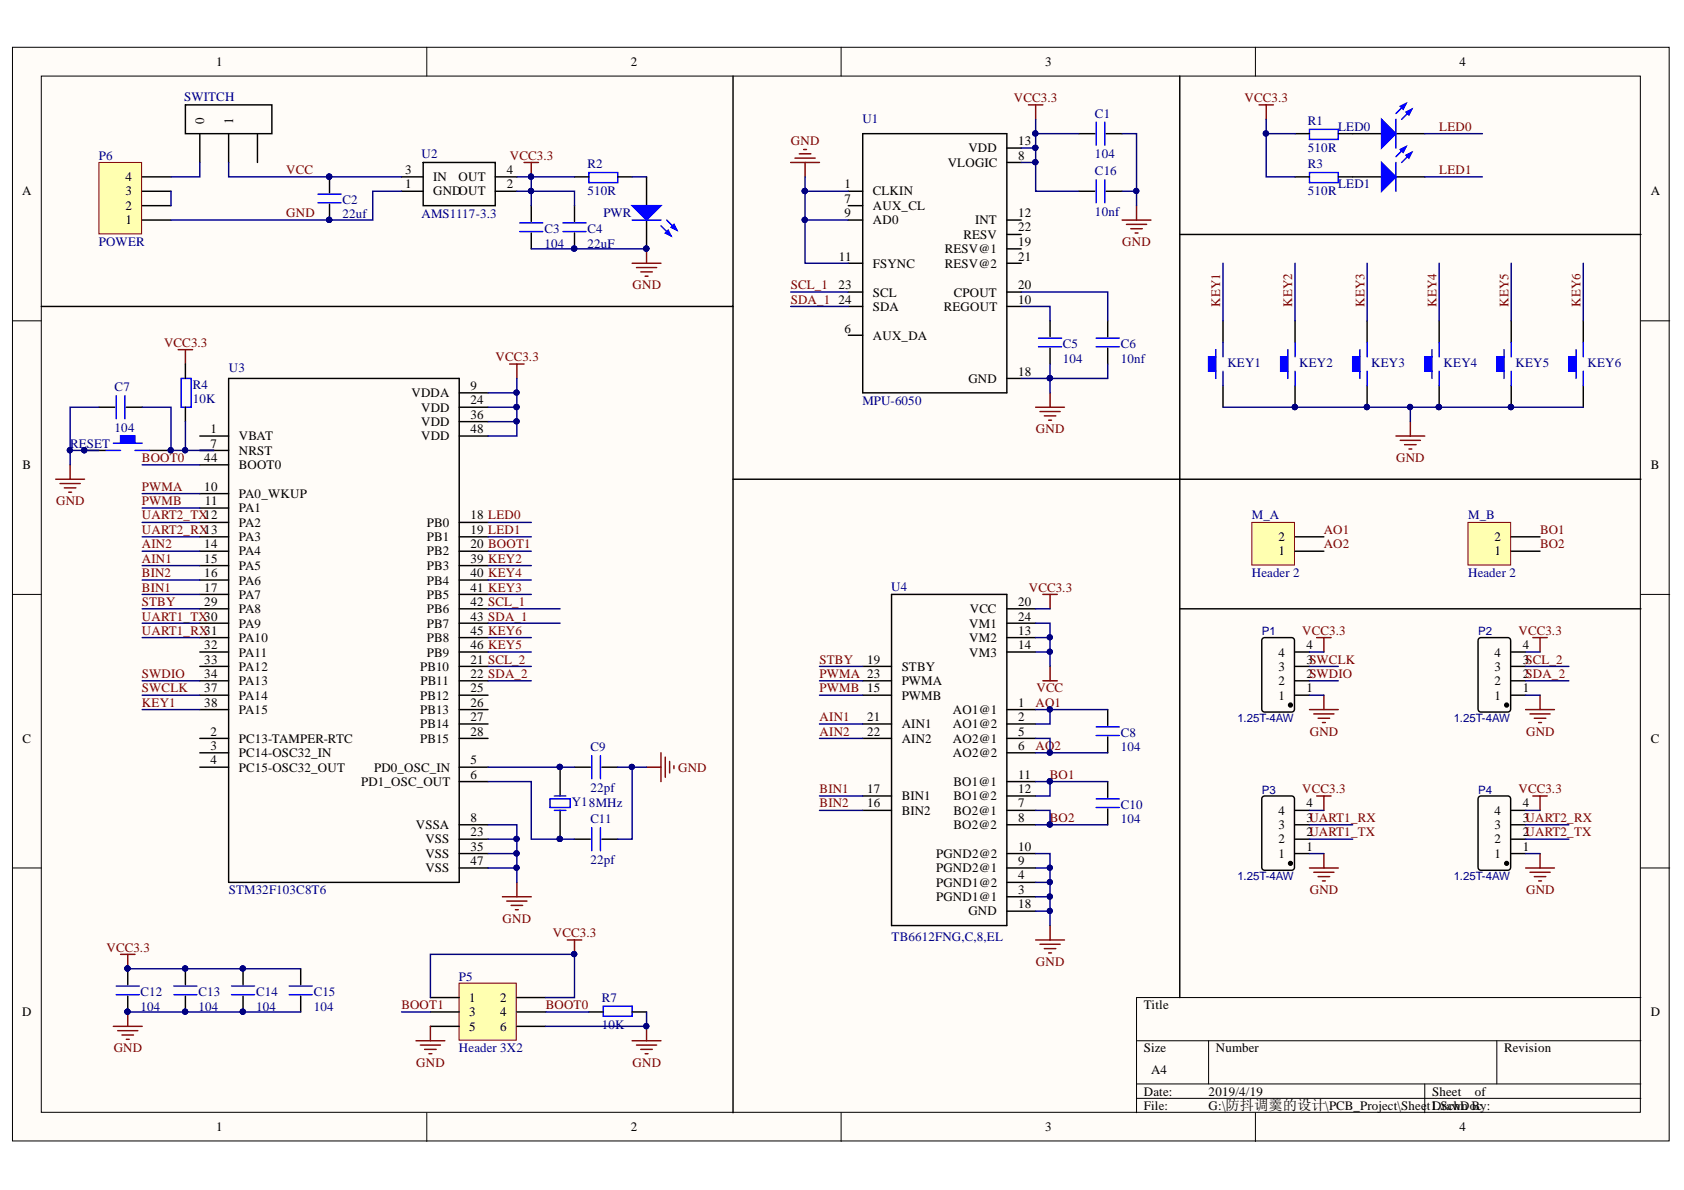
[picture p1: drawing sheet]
# Altium project PCB_Project.PrjPcb
1 sheet, 45 parts. Net scope: global (net labels, ports and power ports of the same name join across sheets).
Board file: PCB1.PcbDoc

## Sheet Sheet1.SchDoc
size A4

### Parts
1  LED0  [*0805]
2  LED1  [*0805]
C1  104  [*0805]
C2  22uf  [*0805]
C3  104  [*0805]
C4  22uF  [*0805]
C5  104  [*0805]
C6  10nf  [*0805]
C7  104  [*0805]
C8  104  [*0805]
C9  22pf  [*0805]
C10  104  [*0805]
C11  22pf  [*0805]
C12  104  [*0805]
C13  104  [*0805]
C14  104  [*0805]
C15  104  [*0805]
C16  10nf  [*0805]
KEY1  KEY  [*KEY]  (value not drawn)
KEY2  KEY  [*KEY]  (value not drawn)
KEY3  KEY  [*KEY]  (value not drawn)
KEY4  KEY  [*KEY]  (value not drawn)
KEY5  KEY  [*KEY]  (value not drawn)
KEY6  KEY  [*KEY]  (value not drawn)
LED  PWR  [*0805]
M_A  Header 2  [HDR1X2]
M_B  Header 2  [HDR1X2]
P1  1.25T-4AW  [*1.25T-4AW]
P2  1.25T-4AW  [*1.25T-4AW]
P3  1.25T-4AW  [*1.25T-4AW]
P4  1.25T-4AW  [*1.25T-4AW]
P5  Header 3X2  [HDR2X3]
P6  POWER  [HDR1X4]
R1  510R  [*0805]
R2  510R  [*0805]
R3  510R  [*0805]
R4  10K  [*0805]
R7  10K  [*0805]
RESET  KEY  [*KEY]  (value not drawn)
SWITCH  SWITCH  [*SWITCH]  (value not drawn)
U1  MPU-6050  [*QFN50P400X400X95-24N]
U2  AMS1117-3.3  [*AMS1117]
U3  STM32F103C8T6  [*QFP50P900X900X160-48N]
U4  TB6612FNG,C,8,EL  [*SOP65P760X160-24N]
Y1  8MHz  [*XTAL]

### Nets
GND: C1.1 C2.1 C3.1 C4.1 C5.1 C6.1 C7.1 C9.2 C11.2 C12.1 C13.1 C14.1 C15.1 C16.1 KEY1.1 KEY2.1 KEY3.1 KEY4.1 KEY5.1 KEY6.1 LED.2(K) P1.1 P2.1 P3.1 P4.1 P5.5 P5.6 P6.1 R7.1 RESET.1 U1.1(CLKIN) U1.9(AD0) U1.11(FSYNC) U1.18(GND) U2.1(GND) U3.8(VSSA) U3.23(VSS) U3.35(VSS) U3.47(VSS) U4.3(PGND1@1) U4.4(PGND1@2) U4.9(PGND2@1) U4.10(PGND2@2) U4.18(GND)
VCC: C2.2 SWITCH.1 U2.3(IN) U4.13(VM2) U4.14(VM3) U4.24(VM1)
VCC3.3: C1.2 C3.2 C4.2 C12.2 C13.2 C14.2 C15.2 C16.2 P1.4 P2.4 P3.4 P4.4 P5.1 P5.2 R1.1 R2.1 R3.1 R4.2 U1.8(VLOGIC) U1.13(VDD) U2.2(OUT) U2.4(OUT) U3.9(VDDA) U3.24(VDD) U3.36(VDD) U3.48(VDD) U4.20(VCC)
AIN1: U3.15(PA5) U4.21(AIN1)
AIN2: U3.14(PA4) U4.22(AIN2)
AO1: C8.2 M_A.2 U4.1(AO1@1) U4.2(AO1@2)
AO2: C8.1 M_A.1 U4.5(AO2@1) U4.6(AO2@2)
BIN1: U3.17(PA7) U4.17(BIN1)
BIN2: U3.16(PA6) U4.16(BIN2)
BO1: C10.2 M_B.2 U4.11(BO1@1) U4.12(BO1@2)
BO2: C10.1 M_B.1 U4.7(BO2@1) U4.8(BO2@2)
BOOT0: P5.4 R7.2 U3.44(BOOT0)
BOOT1: P5.3 U3.20(PB2)
KEY1: KEY1.2 U3.38(PA15)
KEY2: KEY2.2 U3.39(PB3)
KEY3: KEY3.2 U3.41(PB5)
KEY4: KEY4.2 U3.40(PB4)
KEY5: KEY5.2 U3.46(PB9)
KEY6: KEY6.2 U3.45(PB8)
LED0: 1.2(K) U3.18(PB0)
LED1: 2.2(K) U3.19(PB1)
PWMA: U3.10(PA0_WKUP) U4.23(PWMA)
PWMB: U3.11(PA1) U4.15(PWMB)
SCL_1: U1.23(SCL) U3.42(PB6)
SCL_2: P2.3 U3.21(PB10)
SDA_1: U1.24(SDA) U3.43(PB7)
SDA_2: P2.2 U3.22(PB11)
STBY: U3.29(PA8) U4.19(STBY)
SWCLK: P1.3 U3.37(PA14)
SWDIO: P1.2 U3.34(PA13)
UART1_RX: P3.3 U3.31(PA10)
UART1_TX: P3.2 U3.30(PA9)
UART2_RX: P4.3 U3.13(PA3)
UART2_TX: P4.2 U3.12(PA2)
Net1_1: 1.1(A) R1.2
Net2_1: 2.1(A) R3.2
NetC5_2: C5.2 U1.10(REGOUT)
NetC6_2: C6.2 U1.20(CPOUT)
NetC7_2: C7.2 R4.1 RESET.2 U3.7(NRST)
NetC9_1: C9.1 U3.5(PD0_OSC_IN) Y1.1(OSC2)
NetC11_1: C11.1 U3.6(PD1_OSC_OUT) Y1.0(OSC1)
NetLED_1: LED.1(A) R2.2
NetP6_2: P6.2 P6.3
NetP6_4: P6.4 SWITCH.0

Not connected (* = marked no-connect by the designer): SWITCH 2; U1 6(AUX_DA) 7(AUX_CL) 12(INT) 19(RESV@1) 21(RESV@2) 22(RESV); U3 1(VBAT) 2(PC13-TAMPER-RTC) 3(PC14-OSC32_IN) 4(PC15-OSC32_OUT) 25(PB12) 26(PB13) 27(PB14) 28(PB15) 32(PA11) 33(PA12)
